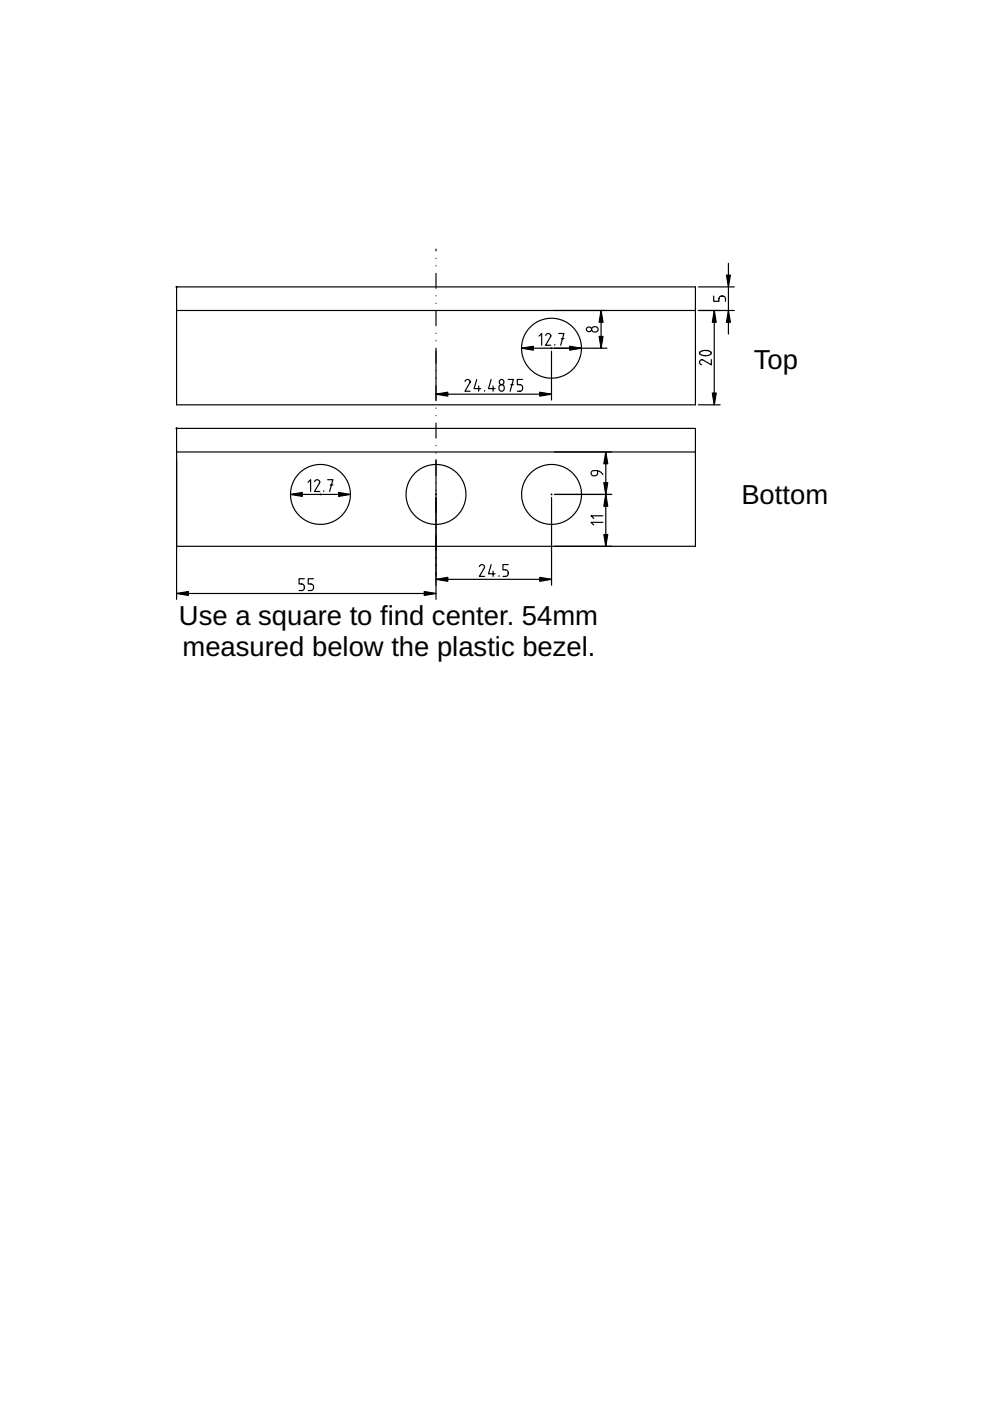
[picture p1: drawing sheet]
<svg xmlns="http://www.w3.org/2000/svg" width="210mm" height="297mm" viewBox="0 0 210 297" stroke-linecap="round" stroke-linejoin="round" font-family="sans-serif">
<g fill="#000" stroke="#000" stroke-width=".25">
<path d="M110.6 73.8l2.5-.4v.8zM120.8 73.4l2.5 .4-2.5 .4zM127 71.3h.9l-.5 2.5zM127.4 65.8l.5 2.5h-.9zM151.4 65.8l.5 2.5h-.9zM154 58.3h.9l-.5 2.5zM154.4 65.8l.5 2.5h-.9zM92.4 83.6l2.5-.4v.8zM114.4 83.2l2.5 .4-2.5 .4zM128.4 95.8l.5 2.5h-.9zM151 83.3h.9l-.5 2.5zM61.6 104.8l2.5-.4v.8z"/>
<path d="M71.8 104.4l2.5 .4-2.5 .4zM128 102.3h.9l-.5 2.5zM128.4 104.8l.5 2.5h-.9zM128 113.3h.9l-.5 2.5zM37.4 125.8l2.5-.4v.8zM92.4 122.8l2.5-.4v.8zM89.9 125.4l2.5 .4-2.5 .4zM114.4 122.4l2.5 .4-2.5 .4z"/>
<circle cx="37.4" cy="60.8" r=".08"/>
<circle cx="116.9" cy="73.8" r=".08"/>
<circle cx="37.4" cy="90.8" r=".08"/>
<circle cx="67.9" cy="104.8" r=".08"/>
<circle cx="92.4" cy="104.8" r=".08"/>
<circle cx="116.9" cy="104.8" r=".08"/>
</g>
<g fill="none" stroke="#000" stroke-width=".25">
<path d="M92.4 52.8v.4M92.4 54.8h.1M92.4 56.4h.1M92.4 58v3.1M154.4 55.8v15M37.4 60.8h110v25h-110zM37.4 65.8h110M92.4 62.7h.1M92.4 64.3h.1M92.4 65.9v3.2M92.4 70.6v.1M92.4 72.2v.1"/>
<path d="M92.4 73.8v11.1M110.6 73.8h18.1M114.3 71.3l.5-.6v2.5M115.7 71.1a.54 .54 0 0 1 .6-.4 .54 .54 0 0 1 .5 .7l-1.1 1.8h1.1M116.9 74.5v10.3M117.6 73.1v.1M118.5 70.7h1.1l-.7 2.5M119 71.8h.6M125.5 69.5a.65 .65 0 0 1 1-.2 .65 .65 0 0 1 0 1 .66 .66 0 0 1-.8 0 .66 .66 0 0 1-.2-.8zM127.4 65.8v8M148.1 60.8h7.6M148.1 65.8h7.6"/>
<path d="M148.5 74.6l.5-.2 .9-.1 .6 .2 .3 .4-.5 .4-1.1 .1-.7-.3-.2-.2zM150.8 76.2v1.2l-1.8-1.1a.54 .54 0 0 0-.7 .4 .54 .54 0 0 0 .4 .6M151.3 62.8v1.1h1.1v-.6a.71 .71 0 0 1 .7-.5 .71 .71 0 0 1 .7 .5v.6M151.4 65.8v20M37.4 95.8h110M92.4 86.5h.1M92.4 88.1h.1M92.4 89.7v3.2M92.4 94.5h.1M92.4 96v.1M92.4 97.5v29.6M92.4 83.6h24.5"/>
<path d="M98.6 80.9a.54 .54 0 0 1 .6-.5 .54 .54 0 0 1 .4 .7l-1 1.8h1.1M101.1 80.4l-.6 2h1.4M101.5 81.8v1.1M102.7 82.8v.1M104.1 80.4l-.5 2h1.4M104.5 81.8v1.1M106.1 81.6a.63 .63 0 0 1 .8 .7 .63 .63 0 0 1-1 .4 .87 .87 0 0 1 .2-1.1zM107.7 80.4h1.2l-.7 2.5M108.3 81.6h.6M110.8 80.4h-1.1v1.2h.5a.71 .71 0 0 1 .6 .7 .71 .71 0 0 1-.6 .6h-.5M126.7 99.8v.5a.67 .67 0 0 1-.8 .6 .67 .67 0 0 1-.5-.9 1.72 1.72 0 0 1 2.4 .6M128.4 95.8v20"/>
<path d="M148.1 85.8h4.6M37.4 115.8h110v-25h-110v36.3M61.6 104.8h12.7M65.3 102.3l.6-.6v2.5M66.7 102.1a.54 .54 0 0 1 .7-.4 .54 .54 0 0 1 .4 .7l-1.1 1.8h1.1M68.6 104.1v.1M69.5 101.7h1.1l-.7 2.5M70 102.8h.6M104.1 119.7l-.5 1.9h1.4M107.7 119.7h-1.1v1.1h.6a.71 .71 0 0 1 .6 .7 .71 .71 0 0 1-.6 .7h-.6M116.9 105.5v18.6M117.6 104.8h12.1"/>
<path d="M127.8 110.7h-2.5l.6 .6M127.8 109.4h-2.5l.6 .5M37.4 125.8h55M64.5 122.7h-1.1v1.1h.6a.71 .71 0 0 1 .5 .7 .71 .71 0 0 1-.5 .7h-.6M66.5 122.7h-1.1v1.1h.5a.71 .71 0 0 1 .6 .7 .71 .71 0 0 1-.6 .7h-.5M92.4 122.8h24.5M101.7 120.1a.54 .54 0 0 1 .6-.4 .54 .54 0 0 1 .4 .7l-1.1 1.8h1.1M104.6 121.1v1.1M105.8 122.1v.1"/>
<circle cx="116.9" cy="73.8" r="6.3"/>
<circle cx="124.9" cy="69.8" r=".52"/>
<circle cx="106.4" cy="81" r=".52"/>
<circle cx="67.9" cy="104.8" r="6.3"/>
<circle cx="92.4" cy="104.8" r="6.3"/>
<circle cx="116.9" cy="104.8" r="6.3"/>
</g>
<g fill="#000">
<path d="M110.6 73.8l2.5-.4v.8zM120.8 73.4l2.5 .4-2.5 .4zM127 71.3h.9l-.5 2.5zM127.4 65.8l.5 2.5h-.9zM151.4 65.8l.5 2.5h-.9zM154 58.3h.9l-.5 2.5zM154.4 65.8l.5 2.5h-.9zM92.4 83.6l2.5-.4v.8zM114.4 83.2l2.5 .4-2.5 .4zM128.4 95.8l.5 2.5h-.9zM151 83.3h.9l-.5 2.5zM61.6 104.8l2.5-.4v.8z"/>
<path d="M71.8 104.4l2.5 .4-2.5 .4zM128 102.3h.9l-.5 2.5zM128.4 104.8l.5 2.5h-.9zM128 113.3h.9l-.5 2.5zM37.4 125.8l2.5-.4v.8zM92.4 122.8l2.5-.4v.8zM89.9 125.4l2.5 .4-2.5 .4zM114.4 122.4l2.5 .4-2.5 .4z"/>
</g>
<g font-size="5.8">
<text x="159.8" y="78.2">Top</text>
<text x="157.2" y="106.8">Bottom</text>
<text x="38" y="132.6">Use a square to find center. 54mm</text>
<text x="38.7" y="139">measured below the plastic bezel.</text>
</g>
</svg>
